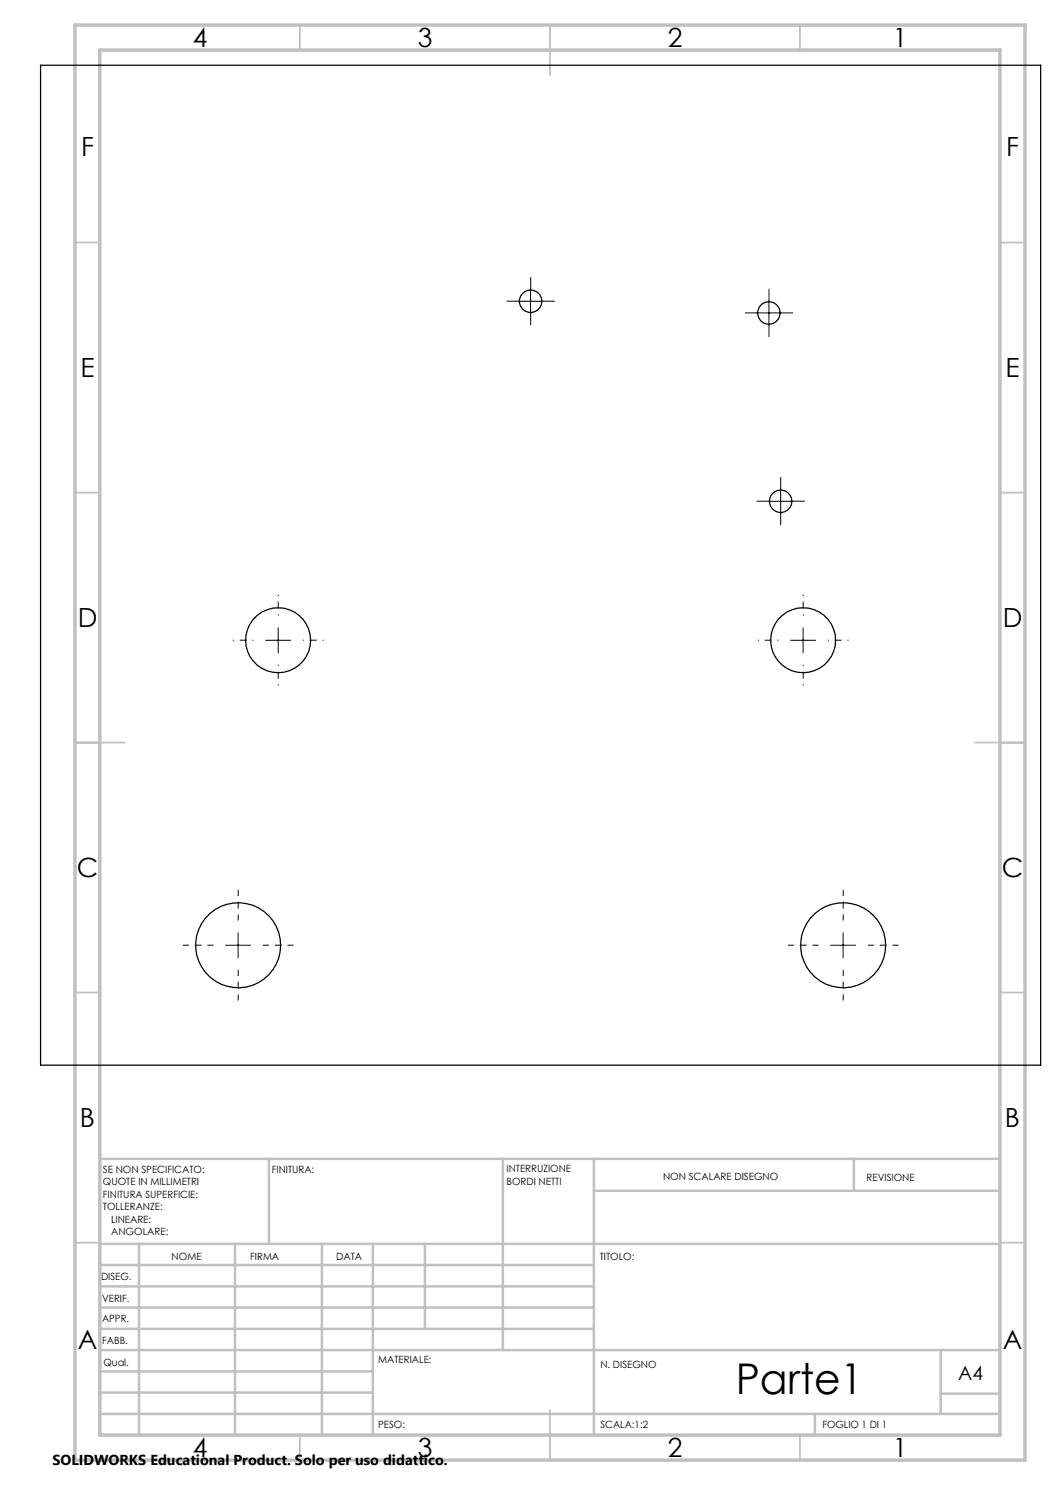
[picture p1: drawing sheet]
<svg xmlns="http://www.w3.org/2000/svg" width="210mm" height="297mm" viewBox="0 0 210 297" stroke-linecap="round" stroke-linejoin="round" font-family="sans-serif">
<path d="M106.1 57.7v-2.2M103.6 60.2h-2.2M106.1 62.7v2.3M108.6 60.2h2.3M151.3 62.6h-2.2M153.8 60.1v-2.3M153.8 65.1v2.2M156.3 62.6h2.3M156.1 97.7v-2.2M153.6 100.2h-2.2M156.1 102.7v2.3M158.6 100.2h2.3" fill="none" stroke="#000" stroke-width=".2" stroke-dasharray="15.2 1.3 1.3 1.3"/>
<path d="M50.6 128h-4M55.6 123v-4M55.6 133v4M60.6 128h4M155.6 128h-4M160.6 123v-4M160.6 133v4M165.6 128h4" fill="none" stroke="#000" stroke-width=".2" stroke-dasharray="15.2 1.3 1.3 1.3" stroke-dashoffset="15.1"/>
<path d="M42.6 189h-6M47.6 184v-6M47.6 194v6M52.6 189h6M163.6 189h-6M168.6 184v-6M168.6 194v6M173.6 189h6" fill="none" stroke="#000" stroke-width=".2" stroke-dasharray="15.2 1.3 1.3 1.3" stroke-dashoffset="14.1"/>
<g fill="none" stroke="#000" stroke-width=".2">
<path d="M106.1 57.7v5.1M103.6 60.3h5M151.3 62.6h5M153.8 60.1v5M156.1 97.8v5M153.6 100.3h5M53.1 128.1h5M55.6 125.6v5M158.1 128.1h5M160.6 125.6v5M45.1 189.1h5M47.6 186.5v5.1"/>
<path d="M166.1 189.1h5M168.6 186.5v5.1"/>
</g>
<g fill="none" stroke="#c0c0c0" stroke-width=".35">
<path d="M60 5v5M110 5v10M160 5v5M15 48.5h5M200 48.5h5M15 98.5h5M200 98.5h5M15 148.5h10M195 148.5h10M15 198.5h5M200 198.5h5M15 248.5h5"/>
<path d="M200 248.5h5M60 287v5M110 282v10M160 287v5"/>
</g>
<g fill="none" stroke="#c0c0c0" stroke-width=".5">
<path d="M53.8 231.8v17M100.6 231.8v38.2M118.8 231.8v55.2M118.8 238.2h81.2M170.8 231.8v6.4M200 231.8h-180v55.2M20 248.8h180M20 257.3h98.8M20 253h98.8M27.8 248.8v38.2M47 248.8v38.2M64.4 248.8v38.2"/>
<path d="M74.6 248.8v38.2M85 248.8v17M20 265.8h98.8M20 261.5h98.8M20 278.5h54.6M20 274.3h54.6M20 270h180M188.1 270v12.8M188.1 278.7h11.9M20 282.8h180M163 282.8v4.2"/>
</g>
<path d="M15 5h190v287h-190zM20 10h180v277h-180z" fill="none" stroke="#c0c0c0" stroke-width=".7"/>
<g fill="none" stroke="#000" stroke-width=".25">
<path d="M8.1 13h200v200h-200z"/>
<circle cx="106.1" cy="60.3" r="2.25"/>
<circle cx="153.8" cy="62.6" r="2.26"/>
<circle cx="156.1" cy="100.3" r="2.24"/>
<circle cx="55.6" cy="128" r="6.5"/>
<circle cx="160.6" cy="128" r="6.5"/>
<circle cx="47.6" cy="189" r="8.5"/>
<circle cx="168.6" cy="189" r="8.5"/>
</g>
<text font-size="8.5" x="147.1" y="278.7">Parte1</text>
<g font-size="5.3">
<text x="38.5" y="9.5">4</text>
<text x="83.5" y="9.5">3</text>
<text x="133.6" y="9.5">2</text>
<text x="178.6" y="9.5">1</text>
<text x="16.2" y="31.3">F</text>
<text x="201.2" y="31.3">F</text>
<text x="16.1" y="75.5">E</text>
<text x="201.1" y="75.5">E</text>
<text x="15.5" y="125.5">D</text>
<text x="200.5" y="125.5">D</text>
<text x="15.4" y="175.5">C</text>
<text x="200.4" y="175.5">C</text>
<text x="16" y="225.5">B</text>
<text x="201" y="225.5">B</text>
<text x="15.5" y="269.8">A</text>
<text x="200.5" y="269.8">A</text>
<text x="38.5" y="291.5">4</text>
<text x="83.5" y="291.5">3</text>
<text x="133.6" y="291.5">2</text>
<text x="178.6" y="291.5">1</text>
</g>
<text font-size="3.9" x="191.6" y="276">A4</text>
<text font-size="2.9" x="10.5" y="292.9">SOLIDWORKS Educational Product. Solo per uso didattico.</text>
<g font-size="2">
<text x="20.6" y="234.6">SE NON SPECIFICATO:</text>
<text x="20.6" y="237.1">QUOTE IN MILLIMETRI</text>
<text x="20.6" y="239.6">FINITURA SUPERFICIE:</text>
<text x="54.4" y="234.6">FINITURA:</text>
<text x="101.3" y="234.5">INTERRUZIONE</text>
<text x="101.3" y="237">BORDI NETTI</text>
<text x="132.6" y="236">NON SCALARE DISEGNO</text>
<text x="173.3" y="236.2">REVISIONE</text>
<text x="20.6" y="242.1">TOLLERANZE:</text>
<text x="22.2" y="244.6">LINEARE:</text>
<text x="22.2" y="247.1">ANGOLARE:</text>
<text x="34.3" y="252">NOME</text>
<text x="50" y="251.9">FIRMA</text>
<text x="67.2" y="251.9">DATA</text>
<text x="120" y="251.9">TITOLO:</text>
<text x="20.2" y="256.1">DISEG.</text>
<text x="20.4" y="260.3">VERIF.</text>
<text x="20.4" y="264.4">APPR.</text>
<text x="20.5" y="268.8">FABB.</text>
<text x="20.7" y="273.1">Qual.</text>
<text x="75.7" y="272.5">MATERIALE:</text>
<text x="120.1" y="273.6">N. DISEGNO</text>
<text x="75.6" y="285.5">PESO:</text>
<text x="120.1" y="285.6">SCALA:1:2</text>
<text x="164.5" y="285.6">FOGLIO 1 DI 1</text>
</g>
</svg>
